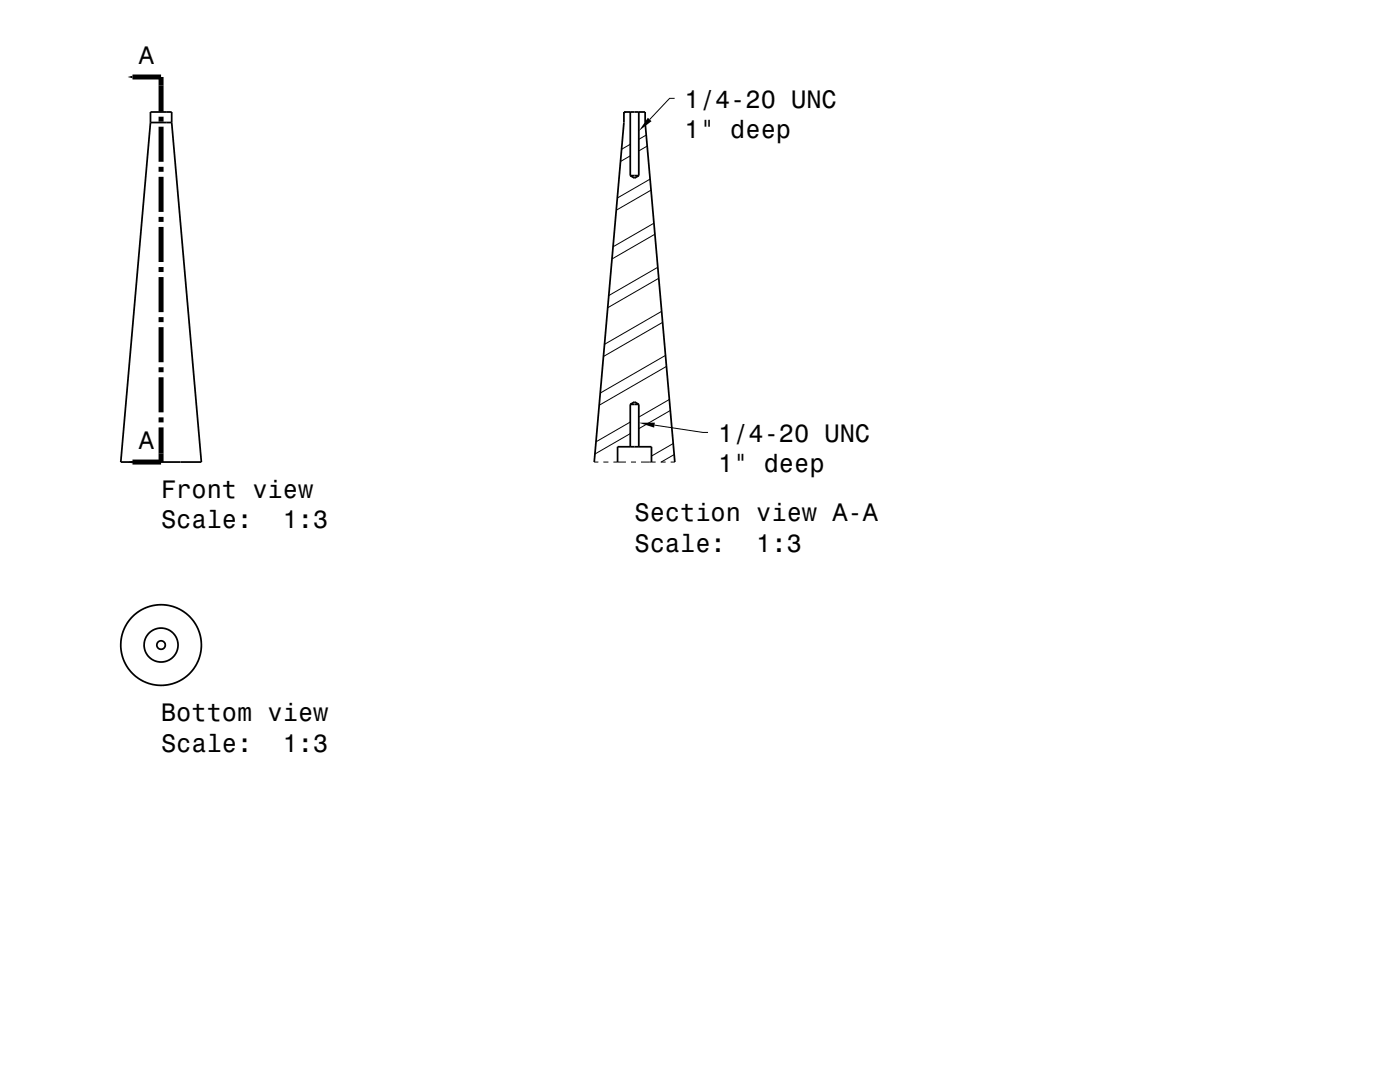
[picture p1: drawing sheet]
<svg xmlns="http://www.w3.org/2000/svg" width="279mm" height="216mm" viewBox="0 0 279 216" stroke-linecap="round" stroke-linejoin="round" font-family="sans-serif">
<g fill="none" stroke="#000" stroke-width=".2">
<path d="M134.6 19.6h-1l-3.9 4.2M124.9 22.3l-.4 .3M125.8 31.1l-2 1.1M125.8 28.8l-1.7 1M129 26.9l-1.5 .9M129.2 29.1l-1.7 1M129.7 35.7l-6.5 3.8M129.9 37.9l-6.9 4M130.5 44.5l-8.2 4.7M130.7 46.7l-8.6 5M131.3 53.3l-9.8 5.7M131.5 55.5l-10.2 5.9"/>
<path d="M132 62.1l-11.4 6.6M132.2 64.3l-11.8 6.8M132.8 70.9l-13 7.5M133 73.1l-13.4 7.8M133.6 79.7l-6.1 3.5M118.6 92.2h.8M120.4 92.2h1M122.4 92.2h2.5M125.8 86.5l-7.1 4.1M125.8 84.2l-6.9 4M125.9 92.2h1M127.9 92.2h2.9"/>
<path d="M130.6 84.8l9.7 1.5h1M131.8 92.2h1M133.8 81.9l-6.3 3.6M133.8 92.2h.9M134.4 88.5l-4.4 2.5M134.5 90.7l-2.6 1.5"/>
</g>
<g fill="none" stroke="#000" stroke-width=".35">
<path d="M30 24.4v-2.1h4.3v2.1M30 24.4h4.3M30 24.4l-5.9 67.8h16.1l-5.9-67.8M125.8 22.3v12.7M125.8 35l.8 .5 .9-.5M125.8 35h1.7M127.5 22.3v12.7M118.6 92.2l5.9-67.8v-2.1h4.2v2.1l6 67.8M123.2 92.2v-3h6.8v3M125.8 80.7h1.7M125.8 80.7l.8-.5 .9 .5M125.8 80.7v8.5"/>
<path d="M127.5 80.7v8.5"/>
<circle cx="32.1" cy="128.7" r=".85"/>
<circle cx="32.1" cy="128.7" r="8"/>
<circle cx="32.1" cy="128.7" r="3.4"/>
</g>
<g fill="none" stroke="#000" stroke-width="1" stroke-linecap="butt">
<path d="M26.4 15.4h5.7v6.9M32.1 23.3v1M32.1 25.3v7M32.1 33.3v1M32.1 35.3v7M32.1 43.3v1M32.1 45.3v7M32.1 53.3v1M32.1 55.3v7M32.1 63.3v1M32.1 65.3v7M32.1 73.3v1"/>
<path d="M32.1 75.3v7M32.1 83.3v1M32.1 85.3v6.9h-5.7"/>
</g>
<g fill="#000">
<path d="M25.5 15.4l.9-.3v.5z" fill-rule="evenodd"/>
<path d="M129.3 23.5l.7 .7-2.5 2z" fill-rule="evenodd"/>
<path d="M25.5 92.2l.9-.3v.6z" fill-rule="evenodd"/>
<path d="M127.5 84.4l3.2-.1-.2 1z" fill-rule="evenodd"/>
</g>
<g font-size="5">
<text x="27.7" y="12.7">A</text>
<text x="136.6" y="21.5">1/4-20 UNC</text>
<text x="136.6" y="27.5">1&quot; deep</text>
<text x="27.7" y="89.6">A</text>
<text x="143.3" y="88.1">1/4-20 UNC</text>
<text x="143.3" y="94.2">1&quot; deep</text>
<text x="32.1" y="99.4">Front view</text>
<text x="32.1" y="105.4">Scale:</text>
<text x="56.4" y="105.4">1:3</text>
<text x="126.6" y="104.1">Section view A-A</text>
<text x="126.6" y="110.1">Scale:</text>
<text x="150.9" y="110.1">1:3</text>
<text x="32.1" y="143.9">Bottom view</text>
<text x="32.1" y="150">Scale:</text>
<text x="56.4" y="150">1:3</text>
</g>
</svg>
